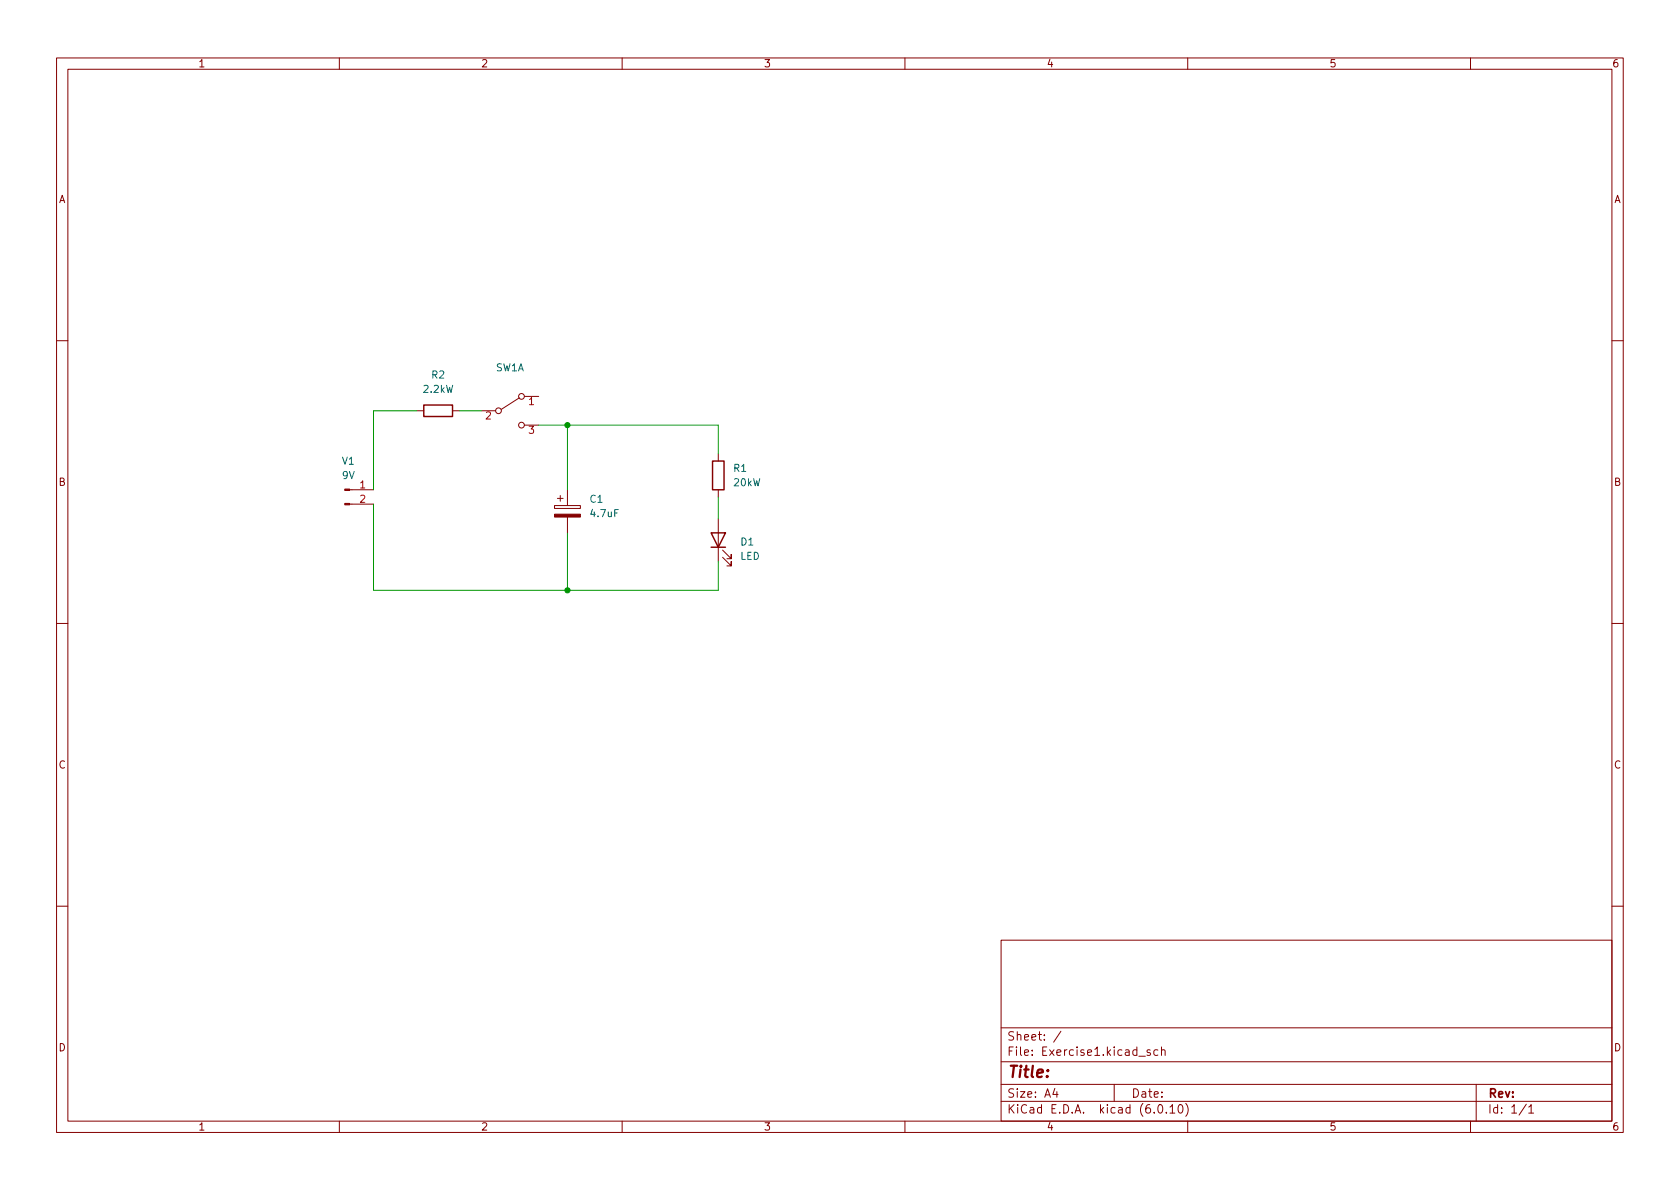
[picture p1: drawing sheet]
(kicad_sch (version 20211123) (generator eeschema)

 (paper "A4")

 (lib_symbols
  (symbol "Connector:Conn_01x02_Male" (pin_names (offset 1.016) hide) (in_bom yes) (on_board yes)
   (property "Reference" "J" (id 0) (at 0 2.54 0) (effects (font (size 1.27 1.27))))
   (property "Value" "Conn_01x02_Male" (id 1) (at 0 -5.08 0) (effects (font (size 1.27 1.27))))
   (property "Footprint" "" (id 2) (at 0 0 0) (effects (font (size 1.27 1.27)) hide))
   (property "Datasheet" "~" (id 3) (at 0 0 0) (effects (font (size 1.27 1.27)) hide))
   (symbol "Conn_01x02_Male_1_1"
    (polyline (pts (xy 1.27 -2.54) (xy 0.8636 -2.54)) (stroke (width 0.1524) (type default) (color 0 0 0 0)) (fill (type none)))
    (polyline (pts (xy 1.27 0) (xy 0.8636 0)) (stroke (width 0.1524) (type default) (color 0 0 0 0)) (fill (type none)))
    (rectangle (start 0.8636 -2.413) (end 0 -2.667) (stroke (width 0.1524) (type default) (color 0 0 0 0)) (fill (type outline)))
    (rectangle (start 0.8636 0.127) (end 0 -0.127) (stroke (width 0.1524) (type default) (color 0 0 0 0)) (fill (type outline)))
    (pin passive line (at 5.08 0 180) (length 3.81) (name "Pin_1" (effects (font (size 1.27 1.27)))) (number "1" (effects (font (size 1.27 1.27)))))
    (pin passive line (at 5.08 -2.54 180) (length 3.81) (name "Pin_2" (effects (font (size 1.27 1.27)))) (number "2" (effects (font (size 1.27 1.27)))))))
  (symbol "Device:C_Polarized" (pin_numbers hide) (pin_names (offset 0.254)) (in_bom yes) (on_board yes)
   (property "Reference" "C" (id 0) (at 0.635 2.54 0) (effects (font (size 1.27 1.27)) (justify left)))
   (property "Value" "C_Polarized" (id 1) (at 0.635 -2.54 0) (effects (font (size 1.27 1.27)) (justify left)))
   (property "Footprint" "" (id 2) (at 0.9652 -3.81 0) (effects (font (size 1.27 1.27)) hide))
   (property "Datasheet" "~" (id 3) (at 0 0 0) (effects (font (size 1.27 1.27)) hide))
   (symbol "C_Polarized_0_1"
    (rectangle (start -2.286 0.508) (end 2.286 1.016) (stroke (width 0) (type default) (color 0 0 0 0)) (fill (type none)))
    (polyline (pts (xy -1.778 2.286) (xy -0.762 2.286)) (stroke (width 0) (type default) (color 0 0 0 0)) (fill (type none)))
    (polyline (pts (xy -1.27 2.794) (xy -1.27 1.778)) (stroke (width 0) (type default) (color 0 0 0 0)) (fill (type none)))
    (rectangle (start 2.286 -0.508) (end -2.286 -1.016) (stroke (width 0) (type default) (color 0 0 0 0)) (fill (type outline))))
   (symbol "C_Polarized_1_1"
    (pin passive line (at 0 3.81 270) (length 2.794) (name "~" (effects (font (size 1.27 1.27)))) (number "1" (effects (font (size 1.27 1.27)))))
    (pin passive line (at 0 -3.81 90) (length 2.794) (name "~" (effects (font (size 1.27 1.27)))) (number "2" (effects (font (size 1.27 1.27)))))))
  (symbol "Device:LED" (pin_numbers hide) (pin_names (offset 1.016) hide) (in_bom yes) (on_board yes)
   (property "Reference" "D" (id 0) (at 0 2.54 0) (effects (font (size 1.27 1.27))))
   (property "Value" "LED" (id 1) (at 0 -2.54 0) (effects (font (size 1.27 1.27))))
   (property "Footprint" "" (id 2) (at 0 0 0) (effects (font (size 1.27 1.27)) hide))
   (property "Datasheet" "~" (id 3) (at 0 0 0) (effects (font (size 1.27 1.27)) hide))
   (symbol "LED_0_1"
    (polyline (pts (xy -1.27 -1.27) (xy -1.27 1.27)) (stroke (width 0.254) (type default) (color 0 0 0 0)) (fill (type none)))
    (polyline (pts (xy -1.27 0) (xy 1.27 0)) (stroke (width 0) (type default) (color 0 0 0 0)) (fill (type none)))
    (polyline (pts (xy 1.27 -1.27) (xy 1.27 1.27) (xy -1.27 0) (xy 1.27 -1.27)) (stroke (width 0.254) (type default) (color 0 0 0 0)) (fill (type none)))
    (polyline (pts (xy -3.048 -0.762) (xy -4.572 -2.286) (xy -3.81 -2.286) (xy -4.572 -2.286) (xy -4.572 -1.524)) (stroke (width 0) (type default) (color 0 0 0 0)) (fill (type none)))
    (polyline (pts (xy -1.778 -0.762) (xy -3.302 -2.286) (xy -2.54 -2.286) (xy -3.302 -2.286) (xy -3.302 -1.524)) (stroke (width 0) (type default) (color 0 0 0 0)) (fill (type none))))
   (symbol "LED_1_1"
    (pin passive line (at -3.81 0 0) (length 2.54) (name "K" (effects (font (size 1.27 1.27)))) (number "1" (effects (font (size 1.27 1.27)))))
    (pin passive line (at 3.81 0 180) (length 2.54) (name "A" (effects (font (size 1.27 1.27)))) (number "2" (effects (font (size 1.27 1.27)))))))
  (symbol "Device:R" (pin_numbers hide) (pin_names (offset 0)) (in_bom yes) (on_board yes)
   (property "Reference" "R" (id 0) (at 2.032 0 90) (effects (font (size 1.27 1.27))))
   (property "Value" "R" (id 1) (at 0 0 90) (effects (font (size 1.27 1.27))))
   (property "Footprint" "" (id 2) (at -1.778 0 90) (effects (font (size 1.27 1.27)) hide))
   (property "Datasheet" "~" (id 3) (at 0 0 0) (effects (font (size 1.27 1.27)) hide))
   (symbol "R_0_1"
    (rectangle (start -1.016 -2.54) (end 1.016 2.54) (stroke (width 0.254) (type default) (color 0 0 0 0)) (fill (type none))))
   (symbol "R_1_1"
    (pin passive line (at 0 3.81 270) (length 1.27) (name "~" (effects (font (size 1.27 1.27)))) (number "1" (effects (font (size 1.27 1.27)))))
    (pin passive line (at 0 -3.81 90) (length 1.27) (name "~" (effects (font (size 1.27 1.27)))) (number "2" (effects (font (size 1.27 1.27)))))))
  (symbol "Switch:SW_DPDT_x2" (pin_names (offset 0) hide) (in_bom yes) (on_board yes)
   (property "Reference" "SW" (id 0) (at 0 4.318 0) (effects (font (size 1.27 1.27))))
   (property "Value" "SW_DPDT_x2" (id 1) (at 0 -5.08 0) (effects (font (size 1.27 1.27))))
   (property "Footprint" "" (id 2) (at 0 0 0) (effects (font (size 1.27 1.27)) hide))
   (property "Datasheet" "~" (id 3) (at 0 0 0) (effects (font (size 1.27 1.27)) hide))
   (symbol "SW_DPDT_x2_0_0"
    (circle (center -2.032 0) (radius 0.508) (stroke (width 0) (type default) (color 0 0 0 0)) (fill (type none)))
    (circle (center 2.032 -2.54) (radius 0.508) (stroke (width 0) (type default) (color 0 0 0 0)) (fill (type none))))
   (symbol "SW_DPDT_x2_0_1"
    (polyline (pts (xy -1.524 0.254) (xy 1.651 2.286)) (stroke (width 0) (type default) (color 0 0 0 0)) (fill (type none)))
    (circle (center 2.032 2.54) (radius 0.508) (stroke (width 0) (type default) (color 0 0 0 0)) (fill (type none))))
   (symbol "SW_DPDT_x2_1_1"
    (pin passive line (at 5.08 2.54 180) (length 2.54) (name "A" (effects (font (size 1.27 1.27)))) (number "1" (effects (font (size 1.27 1.27)))))
    (pin passive line (at -5.08 0 0) (length 2.54) (name "B" (effects (font (size 1.27 1.27)))) (number "2" (effects (font (size 1.27 1.27)))))
    (pin passive line (at 5.08 -2.54 180) (length 2.54) (name "C" (effects (font (size 1.27 1.27)))) (number "3" (effects (font (size 1.27 1.27))))))
   (symbol "SW_DPDT_x2_2_1"
    (pin passive line (at 5.08 2.54 180) (length 2.54) (name "A" (effects (font (size 1.27 1.27)))) (number "4" (effects (font (size 1.27 1.27)))))
    (pin passive line (at -5.08 0 0) (length 2.54) (name "B" (effects (font (size 1.27 1.27)))) (number "5" (effects (font (size 1.27 1.27)))))
    (pin passive line (at 5.08 -2.54 180) (length 2.54) (name "C" (effects (font (size 1.27 1.27)))) (number "6" (effects (font (size 1.27 1.27))))))))

 (junction (at 100.33 74.93) (diameter 0) (color 0 0 0 0))
 (junction (at 100.33 104.14) (diameter 0) (color 0 0 0 0))

 (wire (pts (xy 127 99.06) (xy 127 104.14)) (stroke (width 0) (type default) (color 0 0 0 0)))
 (wire (pts (xy 66.04 88.9) (xy 66.04 104.14)) (stroke (width 0) (type default) (color 0 0 0 0)))
 (wire (pts (xy 100.33 74.93) (xy 100.33 86.36)) (stroke (width 0) (type default) (color 0 0 0 0)))
 (wire (pts (xy 127 87.63) (xy 127 91.44)) (stroke (width 0) (type default) (color 0 0 0 0)))
 (wire (pts (xy 81.28 72.39) (xy 85.09 72.39)) (stroke (width 0) (type default) (color 0 0 0 0)))
 (wire (pts (xy 127 104.14) (xy 100.33 104.14)) (stroke (width 0) (type default) (color 0 0 0 0)))
 (wire (pts (xy 100.33 74.93) (xy 127 74.93)) (stroke (width 0) (type default) (color 0 0 0 0)))
 (wire (pts (xy 100.33 93.98) (xy 100.33 104.14)) (stroke (width 0) (type default) (color 0 0 0 0)))
 (wire (pts (xy 100.33 104.14) (xy 66.04 104.14)) (stroke (width 0) (type default) (color 0 0 0 0)))
 (wire (pts (xy 66.04 72.39) (xy 66.04 86.36)) (stroke (width 0) (type default) (color 0 0 0 0)))
 (wire (pts (xy 95.25 74.93) (xy 100.33 74.93)) (stroke (width 0) (type default) (color 0 0 0 0)))
 (wire (pts (xy 73.66 72.39) (xy 66.04 72.39)) (stroke (width 0) (type default) (color 0 0 0 0)))
 (wire (pts (xy 127 74.93) (xy 127 80.01)) (stroke (width 0) (type default) (color 0 0 0 0)))

 (symbol (lib_id "Device:C_Polarized") (at 100.33 90.17 0) (unit 1) (in_bom yes) (on_board yes) (fields_autoplaced)
  (property "Reference" "C1" (id 0) (at 104.14 88.0109 0) (effects (font (size 1.27 1.27)) (justify left)))
  (property "Value" "4.7uF" (id 1) (at 104.14 90.5509 0) (effects (font (size 1.27 1.27)) (justify left)))
  (property "Footprint" "" (id 2) (at 101.2952 93.98 0) (effects (font (size 1.27 1.27)) hide))
  (property "Datasheet" "~" (id 3) (at 100.33 90.17 0) (effects (font (size 1.27 1.27)) hide)) (pin "1") (pin "2"))

 (symbol (lib_id "Device:LED") (at 127 95.25 90) (unit 1) (in_bom yes) (on_board yes) (fields_autoplaced)
  (property "Reference" "D1" (id 0) (at 130.81 95.5674 90) (effects (font (size 1.27 1.27)) (justify right)))
  (property "Value" "LED" (id 1) (at 130.81 98.1074 90) (effects (font (size 1.27 1.27)) (justify right)))
  (property "Footprint" "" (id 2) (at 127 95.25 0) (effects (font (size 1.27 1.27)) hide))
  (property "Datasheet" "~" (id 3) (at 127 95.25 0) (effects (font (size 1.27 1.27)) hide)) (pin "1") (pin "2"))

 (symbol (lib_id "Device:R") (at 127 83.82 0) (unit 1) (in_bom yes) (on_board yes) (fields_autoplaced)
  (property "Reference" "R1" (id 0) (at 129.54 82.5499 0) (effects (font (size 1.27 1.27)) (justify left)))
  (property "Value" "20kW" (id 1) (at 129.54 85.0899 0) (effects (font (size 1.27 1.27)) (justify left)))
  (property "Footprint" "" (id 2) (at 125.222 83.82 90) (effects (font (size 1.27 1.27)) hide))
  (property "Datasheet" "~" (id 3) (at 127 83.82 0) (effects (font (size 1.27 1.27)) hide)) (pin "1") (pin "2"))

 (symbol (lib_id "Switch:SW_DPDT_x2") (at 90.17 72.39 0) (unit 1) (in_bom yes) (on_board yes) (fields_autoplaced)
  (property "Reference" "SW1" (id 0) (at 90.17 64.77 0))
  (property "Value" " " (id 1) (at 90.17 67.31 0))
  (property "Footprint" "" (id 2) (at 90.17 72.39 0) (effects (font (size 1.27 1.27)) hide))
  (property "Datasheet" "~" (id 3) (at 90.17 72.39 0) (effects (font (size 1.27 1.27)) hide)) (pin "1") (pin "2") (pin "3") (pin "4") (pin "5") (pin "6"))

 (symbol (lib_id "Connector:Conn_01x02_Male") (at 60.96 86.36 0) (unit 1) (in_bom yes) (on_board yes) (fields_autoplaced)
  (property "Reference" "V1" (id 0) (at 61.595 81.28 0))
  (property "Value" "9V" (id 1) (at 61.595 83.82 0))
  (property "Footprint" "" (id 2) (at 60.96 86.36 0) (effects (font (size 1.27 1.27)) hide))
  (property "Datasheet" "~" (id 3) (at 60.96 86.36 0) (effects (font (size 1.27 1.27)) hide)) (pin "1") (pin "2"))

 (symbol (lib_id "Device:R") (at 77.47 72.39 270) (unit 1) (in_bom yes) (on_board yes) (fields_autoplaced)
  (property "Reference" "R2" (id 0) (at 77.47 66.04 90))
  (property "Value" "2.2kW" (id 1) (at 77.47 68.58 90))
  (property "Footprint" "" (id 2) (at 77.47 70.612 90) (effects (font (size 1.27 1.27)) hide))
  (property "Datasheet" "~" (id 3) (at 77.47 72.39 0) (effects (font (size 1.27 1.27)) hide)) (pin "1") (pin "2"))

 (sheet_instances (path "" (page "1")))

)
